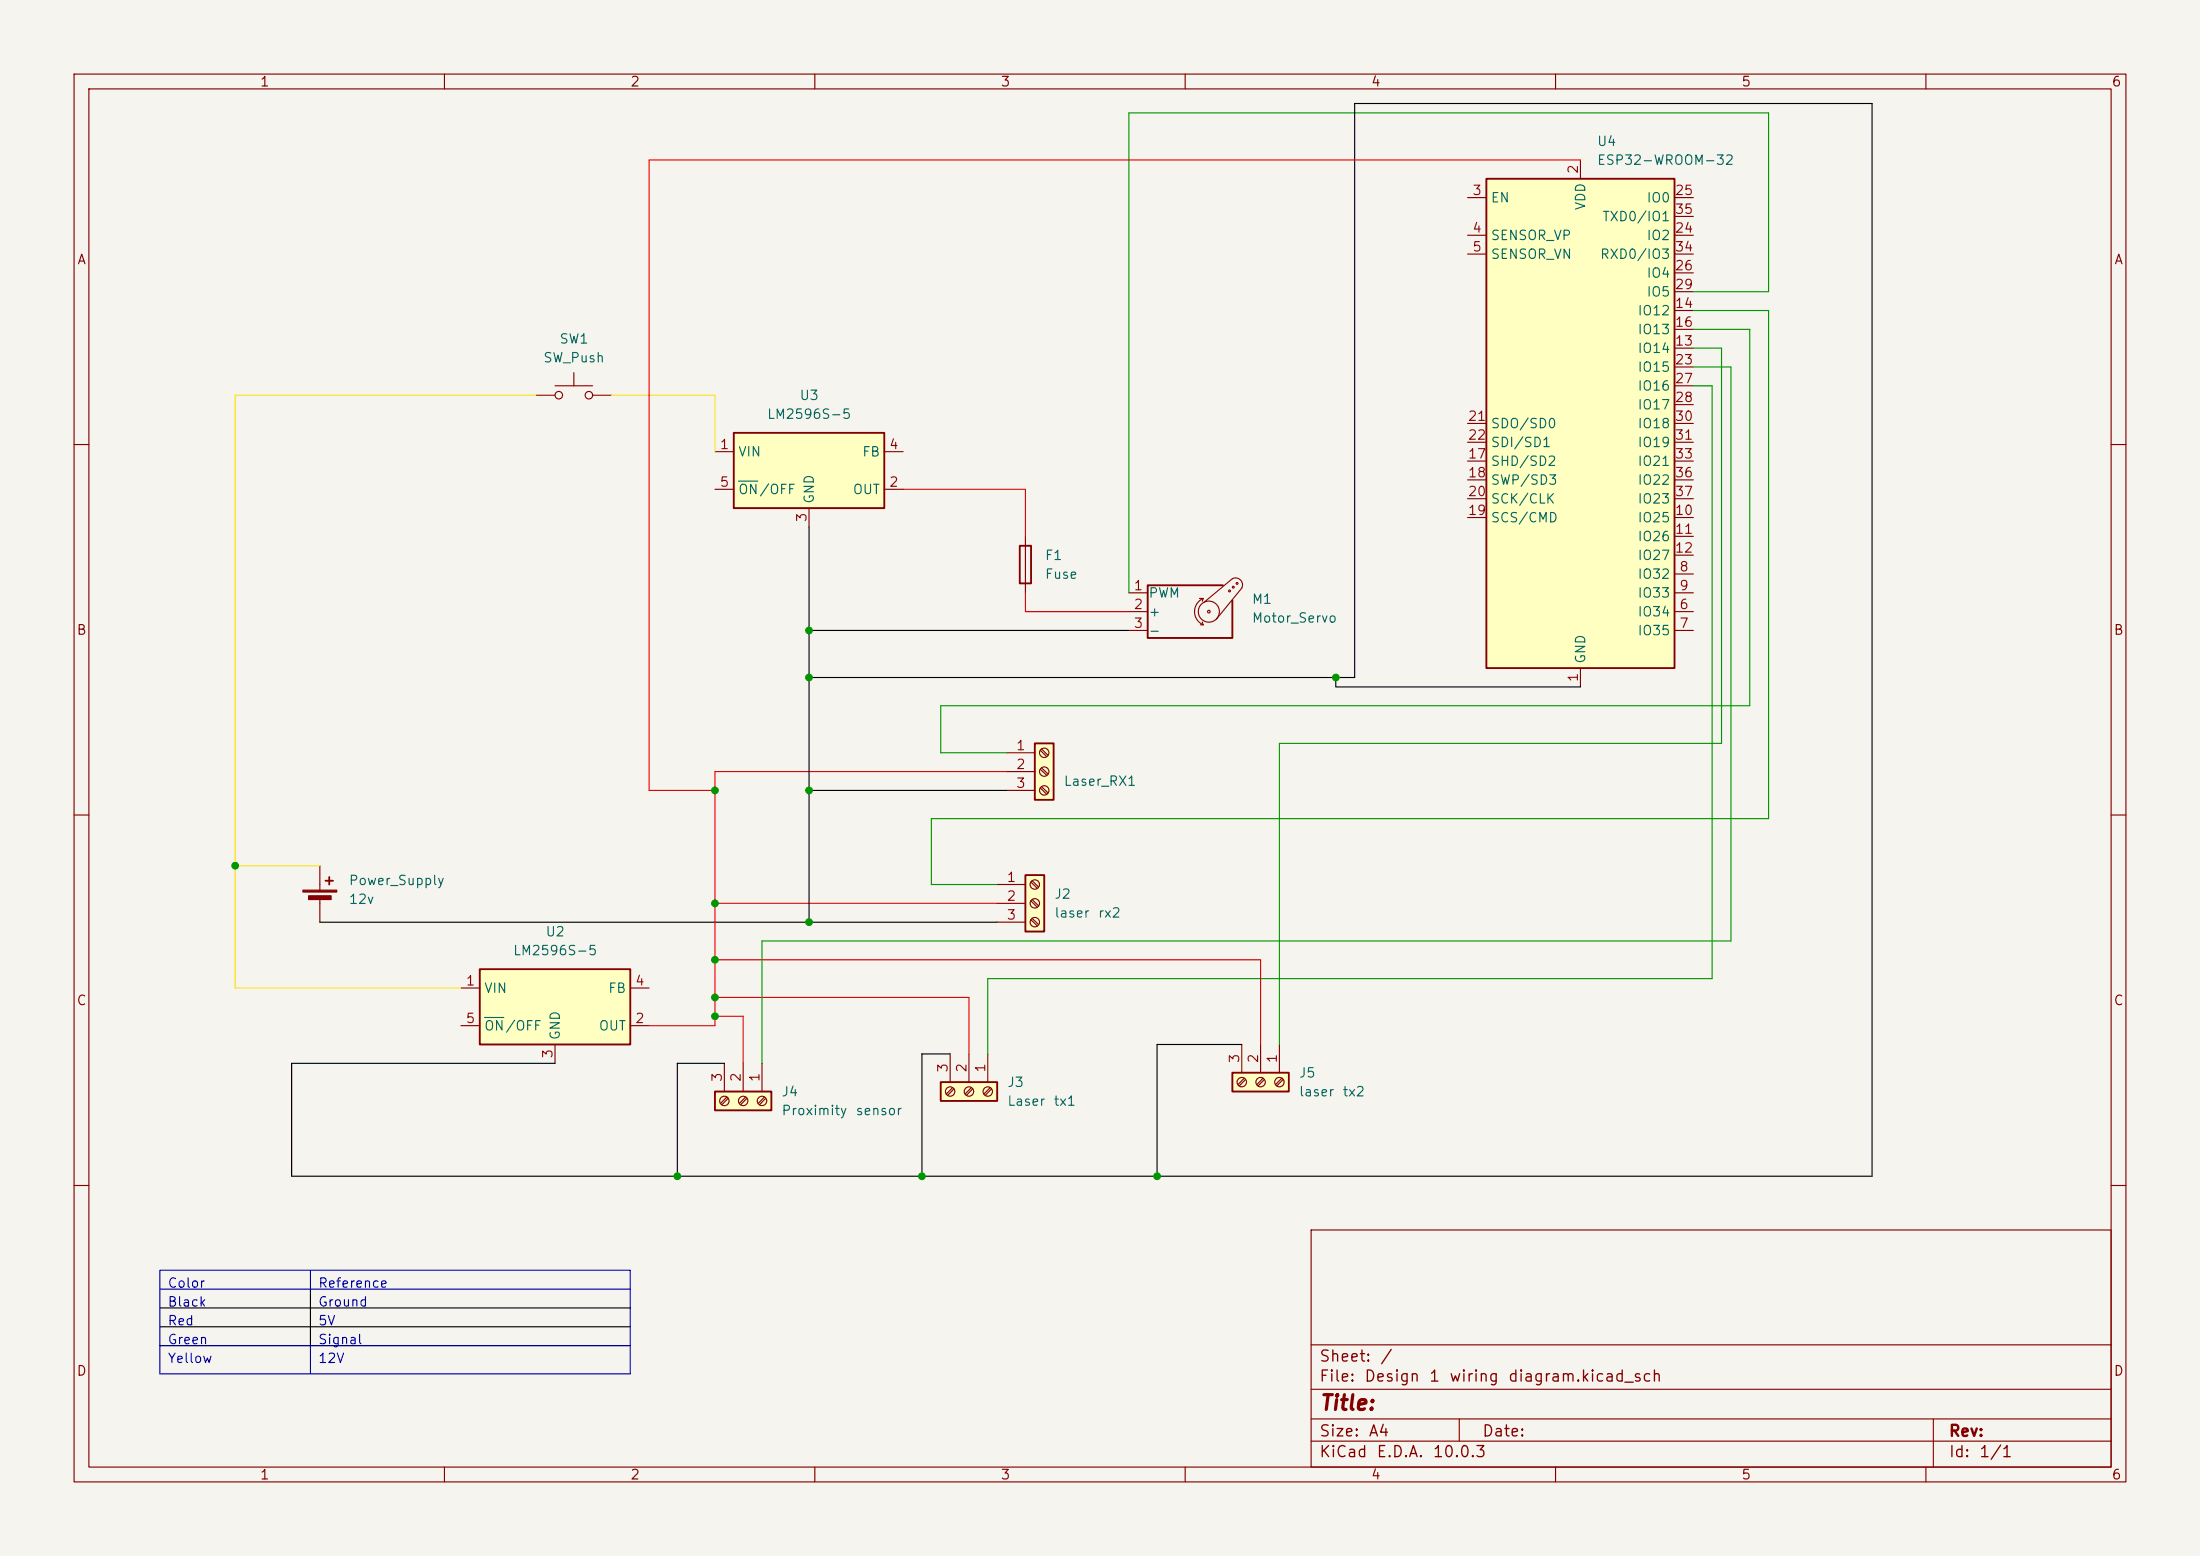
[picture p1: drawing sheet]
(kicad_sch
 (version 20260306)
 (generator "eeschema")
 (generator_version "10.0")
 (paper "A4")
 (lib_symbols
  (symbol "Connector:Screw_Terminal_01x03"
   (pin_names
    (offset 1.016) (hide yes)) (exclude_from_sim no) (in_bom yes) (on_board yes)
   (in_pos_files yes)
   (duplicate_pin_numbers_are_jumpers no)
   (property "Reference" "J" (at 0 5.08 0) (show_name no) (do_not_autoplace no) (effects (font (size 1.27 1.27))))
   (property "Value" "Screw_Terminal_01x03" (at 0 -5.08 0) (show_name no) (do_not_autoplace no) (effects (font (size 1.27 1.27))))
   (property "Footprint" "" (at 0 0 0) (show_name no) (do_not_autoplace no) (hide yes) (effects (font (size 1.27 1.27))))
   (property "Datasheet" "" (at 0 0 0) (show_name no) (do_not_autoplace no) (hide yes) (effects (font (size 1.27 1.27))))
   (property "Description" "Generic screw terminal, single row, 01x03, script generated (kicad-library-utils/schlib/autogen/connector/)" (at 0 0 0) (show_name no) (do_not_autoplace no) (hide yes) (effects (font (size 1.27 1.27))))
   (symbol "Screw_Terminal_01x03_1_1"
    (rectangle (start -1.27 3.81) (end 1.27 -3.81) (stroke (width 0.254) (type default)) (fill (type background)))
    (polyline (pts (xy -0.5334 2.8702) (xy 0.3302 2.032)) (stroke (width 0.1524) (type default)) (fill (type none)))
    (polyline (pts (xy -0.5334 0.3302) (xy 0.3302 -0.508)) (stroke (width 0.1524) (type default)) (fill (type none)))
    (polyline (pts (xy -0.5334 -2.2098) (xy 0.3302 -3.048)) (stroke (width 0.1524) (type default)) (fill (type none)))
    (polyline (pts (xy -0.3556 3.048) (xy 0.508 2.2098)) (stroke (width 0.1524) (type default)) (fill (type none)))
    (polyline (pts (xy -0.3556 0.508) (xy 0.508 -0.3302)) (stroke (width 0.1524) (type default)) (fill (type none)))
    (polyline (pts (xy -0.3556 -2.032) (xy 0.508 -2.8702)) (stroke (width 0.1524) (type default)) (fill (type none)))
    (circle (center 0 2.54) (radius 0.635) (stroke (width 0.1524) (type default)) (fill (type none)))
    (circle (center 0 0) (radius 0.635) (stroke (width 0.1524) (type default)) (fill (type none)))
    (circle (center 0 -2.54) (radius 0.635) (stroke (width 0.1524) (type default)) (fill (type none)))
    (pin passive line (at -5.08 2.54 0) (length 3.81) (name "Pin_1" (effects (font (size 1.27 1.27)))) (number "1" (effects (font (size 1.27 1.27)))))
    (pin passive line (at -5.08 0 0) (length 3.81) (name "Pin_2" (effects (font (size 1.27 1.27)))) (number "2" (effects (font (size 1.27 1.27)))))
    (pin passive line (at -5.08 -2.54 0) (length 3.81) (name "Pin_3" (effects (font (size 1.27 1.27)))) (number "3" (effects (font (size 1.27 1.27))))))
   (embedded_fonts no))
  (symbol "Device:Battery_Cell"
   (pin_numbers (hide yes))
   (pin_names
    (offset 0) (hide yes)) (exclude_from_sim no) (in_bom yes) (on_board yes)
   (in_pos_files yes)
   (duplicate_pin_numbers_are_jumpers no)
   (property "Reference" "BT" (at 2.54 2.54 0) (show_name no) (do_not_autoplace no) (effects (font (size 1.27 1.27)) (justify left)))
   (property "Value" "Battery_Cell" (at 2.54 0 0) (show_name no) (do_not_autoplace no) (effects (font (size 1.27 1.27)) (justify left)))
   (property "Footprint" "" (at 0 1.524 90) (show_name no) (do_not_autoplace no) (hide yes) (effects (font (size 1.27 1.27))))
   (property "Datasheet" "" (at 0 1.524 90) (show_name no) (do_not_autoplace no) (hide yes) (effects (font (size 1.27 1.27))))
   (property "Description" "Single-cell battery" (at 0 0 0) (show_name no) (do_not_autoplace no) (hide yes) (effects (font (size 1.27 1.27))))
   (property "Sim.Device" "V" (at 0 0 0) (show_name no) (do_not_autoplace no) (hide yes) (effects (font (size 1.27 1.27))))
   (property "Sim.Type" "DC" (at 0 0 0) (show_name no) (do_not_autoplace no) (hide yes) (effects (font (size 1.27 1.27))))
   (property "Sim.Pins" "1=+ 2=-" (at 0 0 0) (show_name no) (do_not_autoplace no) (hide yes) (effects (font (size 1.27 1.27))))
   (symbol "Battery_Cell_0_1"
    (rectangle (start -2.286 1.778) (end 2.286 1.524) (stroke (width 0) (type default)) (fill (type outline)))
    (rectangle (start -1.524 1.016) (end 1.524 0.508) (stroke (width 0) (type default)) (fill (type outline)))
    (polyline (pts (xy 0 1.778) (xy 0 2.54)) (stroke (width 0) (type default)) (fill (type none)))
    (polyline (pts (xy 0 0.762) (xy 0 0)) (stroke (width 0) (type default)) (fill (type none)))
    (polyline (pts (xy 0.762 3.048) (xy 1.778 3.048)) (stroke (width 0.254) (type default)) (fill (type none)))
    (polyline (pts (xy 1.27 3.556) (xy 1.27 2.54)) (stroke (width 0.254) (type default)) (fill (type none))))
   (symbol "Battery_Cell_1_1"
    (pin passive line (at 0 5.08 270) (length 2.54) (name "+" (effects (font (size 1.27 1.27)))) (number "1" (effects (font (size 1.27 1.27)))))
    (pin passive line (at 0 -2.54 90) (length 2.54) (name "-" (effects (font (size 1.27 1.27)))) (number "2" (effects (font (size 1.27 1.27))))))
   (embedded_fonts no))
  (symbol "Device:Fuse"
   (pin_numbers (hide yes))
   (pin_names
    (offset 0)) (exclude_from_sim no) (in_bom yes) (on_board yes)
   (in_pos_files yes)
   (duplicate_pin_numbers_are_jumpers no)
   (property "Reference" "F" (at 2.032 0 90) (show_name no) (do_not_autoplace no) (effects (font (size 1.27 1.27))))
   (property "Value" "Fuse" (at -1.905 0 90) (show_name no) (do_not_autoplace no) (effects (font (size 1.27 1.27))))
   (property "Footprint" "" (at -1.778 0 90) (show_name no) (do_not_autoplace no) (hide yes) (effects (font (size 1.27 1.27))))
   (property "Datasheet" "" (at 0 0 0) (show_name no) (do_not_autoplace no) (hide yes) (effects (font (size 1.27 1.27))))
   (property "Description" "Fuse" (at 0 0 0) (show_name no) (do_not_autoplace no) (hide yes) (effects (font (size 1.27 1.27))))
   (symbol "Fuse_0_1"
    (rectangle (start -0.762 -2.54) (end 0.762 2.54) (stroke (width 0.254) (type default)) (fill (type none)))
    (polyline (pts (xy 0 2.54) (xy 0 -2.54)) (stroke (width 0) (type default)) (fill (type none))))
   (symbol "Fuse_1_1"
    (pin passive line (at 0 3.81 270) (length 1.27) (name "" (effects (font (size 1.27 1.27)))) (number "1" (effects (font (size 1.27 1.27)))))
    (pin passive line (at 0 -3.81 90) (length 1.27) (name "" (effects (font (size 1.27 1.27)))) (number "2" (effects (font (size 1.27 1.27))))))
   (embedded_fonts no))
  (symbol "Motor:Motor_Servo"
   (pin_names
    (offset 0.0254)) (exclude_from_sim no) (in_bom yes) (on_board yes)
   (in_pos_files yes)
   (duplicate_pin_numbers_are_jumpers no)
   (property "Reference" "M" (at -5.08 4.445 0) (show_name no) (do_not_autoplace no) (effects (font (size 1.27 1.27)) (justify left)))
   (property "Value" "Motor_Servo" (at -5.08 -4.064 0) (show_name no) (do_not_autoplace no) (effects (font (size 1.27 1.27)) (justify left top)))
   (property "Footprint" "" (at 0 -4.826 0) (show_name no) (do_not_autoplace no) (hide yes) (effects (font (size 1.27 1.27))))
   (property "Datasheet" "http://forums.parallax.com/uploads/attachments/46831/74481.png" (at 0 -4.826 0) (show_name no) (do_not_autoplace no) (hide yes) (effects (font (size 1.27 1.27))))
   (property "Description" "Servo Motor (Futaba, HiTec, JR connector)" (at 0 0 0) (show_name no) (do_not_autoplace no) (hide yes) (effects (font (size 1.27 1.27))))
   (symbol "Motor_Servo_0_1"
    (polyline (pts (xy 2.413 1.778) (xy 1.905 1.778)) (stroke (width 0) (type default)) (fill (type none)))
    (polyline (pts (xy 2.413 1.778) (xy 2.286 1.397)) (stroke (width 0) (type default)) (fill (type none)))
    (polyline (pts (xy 2.413 -1.778) (xy 2.032 -1.778)) (stroke (width 0) (type default)) (fill (type none)))
    (polyline (pts (xy 2.413 -1.778) (xy 2.286 -1.397)) (stroke (width 0) (type default)) (fill (type none)))
    (arc (start 2.413 -1.778) (mid 1.2406 0) (end 2.413 1.778) (stroke (width 0) (type default)) (fill (type none)))
    (circle (center 3.175 0) (radius 0.1778) (stroke (width 0) (type default)) (fill (type none)))
    (circle (center 3.175 0) (radius 1.4224) (stroke (width 0) (type default)) (fill (type none)))
    (polyline (pts (xy 5.08 3.556) (xy -5.08 3.556) (xy -5.08 -3.556) (xy 6.35 -3.556) (xy 6.35 1.524)) (stroke (width 0.254) (type default)) (fill (type none)))
    (circle (center 5.969 2.794) (radius 0.127) (stroke (width 0) (type default)) (fill (type none)))
    (polyline (pts (xy 6.35 4.445) (xy 2.54 1.27)) (stroke (width 0) (type default)) (fill (type none)))
    (circle (center 6.477 3.302) (radius 0.127) (stroke (width 0) (type default)) (fill (type none)))
    (arc (start 6.35 4.445) (mid 7.4487 4.2737) (end 7.62 3.175) (stroke (width 0) (type default)) (fill (type none)))
    (circle (center 6.985 3.81) (radius 0.127) (stroke (width 0) (type default)) (fill (type none)))
    (polyline (pts (xy 7.62 3.175) (xy 4.191 -1.016)) (stroke (width 0) (type default)) (fill (type none))))
   (symbol "Motor_Servo_1_1"
    (pin passive line (at -7.62 2.54 0) (length 2.54) (name "PWM" (effects (font (size 1.27 1.27)))) (number "1" (effects (font (size 1.27 1.27)))))
    (pin passive line (at -7.62 0 0) (length 2.54) (name "+" (effects (font (size 1.27 1.27)))) (number "2" (effects (font (size 1.27 1.27)))))
    (pin passive line (at -7.62 -2.54 0) (length 2.54) (name "-" (effects (font (size 1.27 1.27)))) (number "3" (effects (font (size 1.27 1.27))))))
   (embedded_fonts no))
  (symbol "RF_Module:ESP32-WROOM-32" (exclude_from_sim no) (in_bom yes) (on_board yes)
   (in_pos_files yes)
   (duplicate_pin_numbers_are_jumpers no)
   (property "Reference" "U" (at -12.7 34.29 0) (show_name no) (do_not_autoplace no) (effects (font (size 1.27 1.27)) (justify left)))
   (property "Value" "ESP32-WROOM-32" (at 1.27 34.29 0) (show_name no) (do_not_autoplace no) (effects (font (size 1.27 1.27)) (justify left)))
   (property "Footprint" "RF_Module:ESP32-WROOM-32" (at 0 -38.1 0) (show_name no) (do_not_autoplace no) (hide yes) (effects (font (size 1.27 1.27))))
   (property "Datasheet" "https://www.espressif.com/sites/default/files/documentation/esp32-wroom-32_datasheet_en.pdf" (at -7.62 1.27 0) (show_name no) (do_not_autoplace no) (hide yes) (effects (font (size 1.27 1.27))))
   (property "Description" "RF Module, ESP32-D0WDQ6 SoC, Wi-Fi 802.11b/g/n, Bluetooth, BLE, 32-bit, 2.7-3.6V, onboard antenna, SMD" (at 0 0 0) (show_name no) (do_not_autoplace no) (hide yes) (effects (font (size 1.27 1.27))))
   (symbol "ESP32-WROOM-32_0_1"
    (rectangle (start -12.7 33.02) (end 12.7 -33.02) (stroke (width 0.254) (type default)) (fill (type background))))
   (symbol "ESP32-WROOM-32_1_1"
    (pin power_in line (at 0 -35.56 90) (length 2.54) (name "GND" (effects (font (size 1.27 1.27)))) (number "1" (effects (font (size 1.27 1.27)))))
    (pin power_in line (at 0 35.56 270) (length 2.54) (name "VDD" (effects (font (size 1.27 1.27)))) (number "2" (effects (font (size 1.27 1.27)))))
    (pin input line (at -15.24 30.48 0) (length 2.54) (name "EN" (effects (font (size 1.27 1.27)))) (number "3" (effects (font (size 1.27 1.27)))))
    (pin input line (at -15.24 25.4 0) (length 2.54) (name "SENSOR_VP" (effects (font (size 1.27 1.27)))) (number "4" (effects (font (size 1.27 1.27)))))
    (pin input line (at -15.24 22.86 0) (length 2.54) (name "SENSOR_VN" (effects (font (size 1.27 1.27)))) (number "5" (effects (font (size 1.27 1.27)))))
    (pin input line (at 15.24 -25.4 180) (length 2.54) (name "IO34" (effects (font (size 1.27 1.27)))) (number "6" (effects (font (size 1.27 1.27)))))
    (pin input line (at 15.24 -27.94 180) (length 2.54) (name "IO35" (effects (font (size 1.27 1.27)))) (number "7" (effects (font (size 1.27 1.27)))))
    (pin bidirectional line (at 15.24 -20.32 180) (length 2.54) (name "IO32" (effects (font (size 1.27 1.27)))) (number "8" (effects (font (size 1.27 1.27)))))
    (pin bidirectional line (at 15.24 -22.86 180) (length 2.54) (name "IO33" (effects (font (size 1.27 1.27)))) (number "9" (effects (font (size 1.27 1.27)))))
    (pin bidirectional line (at 15.24 -12.7 180) (length 2.54) (name "IO25" (effects (font (size 1.27 1.27)))) (number "10" (effects (font (size 1.27 1.27)))))
    (pin bidirectional line (at 15.24 -15.24 180) (length 2.54) (name "IO26" (effects (font (size 1.27 1.27)))) (number "11" (effects (font (size 1.27 1.27)))))
    (pin bidirectional line (at 15.24 -17.78 180) (length 2.54) (name "IO27" (effects (font (size 1.27 1.27)))) (number "12" (effects (font (size 1.27 1.27)))))
    (pin bidirectional line (at 15.24 10.16 180) (length 2.54) (name "IO14" (effects (font (size 1.27 1.27)))) (number "13" (effects (font (size 1.27 1.27)))))
    (pin bidirectional line (at 15.24 15.24 180) (length 2.54) (name "IO12" (effects (font (size 1.27 1.27)))) (number "14" (effects (font (size 1.27 1.27)))))
    (pin passive line (at 0 -35.56 90) (length 2.54) (hide yes) (name "GND" (effects (font (size 1.27 1.27)))) (number "15" (effects (font (size 1.27 1.27)))))
    (pin bidirectional line (at 15.24 12.7 180) (length 2.54) (name "IO13" (effects (font (size 1.27 1.27)))) (number "16" (effects (font (size 1.27 1.27)))))
    (pin bidirectional line (at -15.24 -5.08 0) (length 2.54) (name "SHD/SD2" (effects (font (size 1.27 1.27)))) (number "17" (effects (font (size 1.27 1.27)))))
    (pin bidirectional line (at -15.24 -7.62 0) (length 2.54) (name "SWP/SD3" (effects (font (size 1.27 1.27)))) (number "18" (effects (font (size 1.27 1.27)))))
    (pin bidirectional line (at -15.24 -12.7 0) (length 2.54) (name "SCS/CMD" (effects (font (size 1.27 1.27)))) (number "19" (effects (font (size 1.27 1.27)))))
    (pin bidirectional line (at -15.24 -10.16 0) (length 2.54) (name "SCK/CLK" (effects (font (size 1.27 1.27)))) (number "20" (effects (font (size 1.27 1.27)))))
    (pin bidirectional line (at -15.24 0 0) (length 2.54) (name "SDO/SD0" (effects (font (size 1.27 1.27)))) (number "21" (effects (font (size 1.27 1.27)))))
    (pin bidirectional line (at -15.24 -2.54 0) (length 2.54) (name "SDI/SD1" (effects (font (size 1.27 1.27)))) (number "22" (effects (font (size 1.27 1.27)))))
    (pin bidirectional line (at 15.24 7.62 180) (length 2.54) (name "IO15" (effects (font (size 1.27 1.27)))) (number "23" (effects (font (size 1.27 1.27)))))
    (pin bidirectional line (at 15.24 25.4 180) (length 2.54) (name "IO2" (effects (font (size 1.27 1.27)))) (number "24" (effects (font (size 1.27 1.27)))))
    (pin bidirectional line (at 15.24 30.48 180) (length 2.54) (name "IO0" (effects (font (size 1.27 1.27)))) (number "25" (effects (font (size 1.27 1.27)))))
    (pin bidirectional line (at 15.24 20.32 180) (length 2.54) (name "IO4" (effects (font (size 1.27 1.27)))) (number "26" (effects (font (size 1.27 1.27)))))
    (pin bidirectional line (at 15.24 5.08 180) (length 2.54) (name "IO16" (effects (font (size 1.27 1.27)))) (number "27" (effects (font (size 1.27 1.27)))))
    (pin bidirectional line (at 15.24 2.54 180) (length 2.54) (name "IO17" (effects (font (size 1.27 1.27)))) (number "28" (effects (font (size 1.27 1.27)))))
    (pin bidirectional line (at 15.24 17.78 180) (length 2.54) (name "IO5" (effects (font (size 1.27 1.27)))) (number "29" (effects (font (size 1.27 1.27)))))
    (pin bidirectional line (at 15.24 0 180) (length 2.54) (name "IO18" (effects (font (size 1.27 1.27)))) (number "30" (effects (font (size 1.27 1.27)))))
    (pin bidirectional line (at 15.24 -2.54 180) (length 2.54) (name "IO19" (effects (font (size 1.27 1.27)))) (number "31" (effects (font (size 1.27 1.27)))))
    (pin no_connect line (at -12.7 -27.94 0) (length 2.54) (hide yes) (name "NC" (effects (font (size 1.27 1.27)))) (number "32" (effects (font (size 1.27 1.27)))))
    (pin bidirectional line (at 15.24 -5.08 180) (length 2.54) (name "IO21" (effects (font (size 1.27 1.27)))) (number "33" (effects (font (size 1.27 1.27)))))
    (pin bidirectional line (at 15.24 22.86 180) (length 2.54) (name "RXD0/IO3" (effects (font (size 1.27 1.27)))) (number "34" (effects (font (size 1.27 1.27)))))
    (pin bidirectional line (at 15.24 27.94 180) (length 2.54) (name "TXD0/IO1" (effects (font (size 1.27 1.27)))) (number "35" (effects (font (size 1.27 1.27)))))
    (pin bidirectional line (at 15.24 -7.62 180) (length 2.54) (name "IO22" (effects (font (size 1.27 1.27)))) (number "36" (effects (font (size 1.27 1.27)))))
    (pin bidirectional line (at 15.24 -10.16 180) (length 2.54) (name "IO23" (effects (font (size 1.27 1.27)))) (number "37" (effects (font (size 1.27 1.27)))))
    (pin passive line (at 0 -35.56 90) (length 2.54) (hide yes) (name "GND" (effects (font (size 1.27 1.27)))) (number "38" (effects (font (size 1.27 1.27)))))
    (pin passive line (at 0 -35.56 90) (length 2.54) (hide yes) (name "GND" (effects (font (size 1.27 1.27)))) (number "39" (effects (font (size 1.27 1.27))))))
   (embedded_fonts no))
  (symbol "Regulator_Switching:LM2596S-5" (exclude_from_sim no) (in_bom yes) (on_board yes)
   (in_pos_files yes)
   (duplicate_pin_numbers_are_jumpers no)
   (property "Reference" "U" (at -10.16 6.35 0) (show_name no) (do_not_autoplace no) (effects (font (size 1.27 1.27)) (justify left)))
   (property "Value" "LM2596S-5" (at 0 6.35 0) (show_name no) (do_not_autoplace no) (effects (font (size 1.27 1.27)) (justify left)))
   (property "Footprint" "Package_TO_SOT_SMD:TO-263-5_TabPin3" (at 1.27 -6.35 0) (show_name no) (do_not_autoplace no) (hide yes) (effects (font (size 1.27 1.27)
    (italic yes)) (justify left)))
   (property "Datasheet" "http://www.ti.com/lit/ds/symlink/lm2596.pdf" (at 0 0 0) (show_name no) (do_not_autoplace no) (hide yes) (effects (font (size 1.27 1.27))))
   (property "Description" "5V 3A Step-Down Voltage Regulator, TO-263" (at 0 0 0) (show_name no) (do_not_autoplace no) (hide yes) (effects (font (size 1.27 1.27))))
   (symbol "LM2596S-5_0_1"
    (rectangle (start -10.16 5.08) (end 10.16 -5.08) (stroke (width 0.254) (type default)) (fill (type background))))
   (symbol "LM2596S-5_1_1"
    (pin power_in line (at -12.7 2.54 0) (length 2.54) (name "VIN" (effects (font (size 1.27 1.27)))) (number "1" (effects (font (size 1.27 1.27)))))
    (pin output line (at 12.7 -2.54 180) (length 2.54) (name "OUT" (effects (font (size 1.27 1.27)))) (number "2" (effects (font (size 1.27 1.27)))))
    (pin power_in line (at 0 -7.62 90) (length 2.54) (name "GND" (effects (font (size 1.27 1.27)))) (number "3" (effects (font (size 1.27 1.27)))))
    (pin input line (at 12.7 2.54 180) (length 2.54) (name "FB" (effects (font (size 1.27 1.27)))) (number "4" (effects (font (size 1.27 1.27)))))
    (pin input line (at -12.7 -2.54 0) (length 2.54) (name "~{ON}/OFF" (effects (font (size 1.27 1.27)))) (number "5" (effects (font (size 1.27 1.27))))))
   (embedded_fonts no))
  (symbol "Switch:SW_Push"
   (pin_numbers (hide yes))
   (pin_names
    (offset 1.016) (hide yes)) (exclude_from_sim no) (in_bom yes) (on_board yes)
   (in_pos_files yes)
   (duplicate_pin_numbers_are_jumpers no)
   (property "Reference" "SW" (at 1.27 2.54 0) (show_name no) (do_not_autoplace no) (effects (font (size 1.27 1.27)) (justify left)))
   (property "Value" "SW_Push" (at 0 -1.524 0) (show_name no) (do_not_autoplace no) (effects (font (size 1.27 1.27))))
   (property "Footprint" "" (at 0 5.08 0) (show_name no) (do_not_autoplace no) (hide yes) (effects (font (size 1.27 1.27))))
   (property "Datasheet" "" (at 0 5.08 0) (show_name no) (do_not_autoplace no) (hide yes) (effects (font (size 1.27 1.27))))
   (property "Description" "Push button switch, generic, two pins" (at 0 0 0) (show_name no) (do_not_autoplace no) (hide yes) (effects (font (size 1.27 1.27))))
   (symbol "SW_Push_0_1"
    (circle (center -2.032 0) (radius 0.508) (stroke (width 0) (type default)) (fill (type none)))
    (polyline (pts (xy 0 1.27) (xy 0 3.048)) (stroke (width 0) (type default)) (fill (type none)))
    (circle (center 2.032 0) (radius 0.508) (stroke (width 0) (type default)) (fill (type none)))
    (polyline (pts (xy 2.54 1.27) (xy -2.54 1.27)) (stroke (width 0) (type default)) (fill (type none)))
    (pin passive line (at -5.08 0 0) (length 2.54) (name "1" (effects (font (size 1.27 1.27)))) (number "1" (effects (font (size 1.27 1.27)))))
    (pin passive line (at 5.08 0 180) (length 2.54) (name "2" (effects (font (size 1.27 1.27)))) (number "2" (effects (font (size 1.27 1.27))))))
   (embedded_fonts no)))
 (junction
  (at 96.52 121.92)
  (diameter 0)
  (color 0 0 0 0))
 (junction
  (at 96.52 134.62)
  (diameter 0)
  (color 0 0 0 0))
 (junction
  (at 96.52 106.68)
  (diameter 0)
  (color 0 0 0 0))
 (junction
  (at 91.44 158.75)
  (diameter 0)
  (color 0 0 0 0))
 (junction
  (at 109.22 124.46)
  (diameter 0)
  (color 0 0 0 0))
 (junction
  (at 109.22 91.44)
  (diameter 0)
  (color 0 0 0 0))
 (junction
  (at 109.22 106.68)
  (diameter 0)
  (color 0 0 0 0))
 (junction
  (at 96.52 137.16)
  (diameter 0)
  (color 0 0 0 0))
 (junction
  (at 31.75 116.84)
  (diameter 0)
  (color 0 0 0 0))
 (junction
  (at 156.21 158.75)
  (diameter 0)
  (color 0 0 0 0))
 (junction
  (at 124.46 158.75)
  (diameter 0)
  (color 0 0 0 0))
 (junction
  (at 96.52 129.54)
  (diameter 0)
  (color 0 0 0 0))
 (junction
  (at 180.34 91.44)
  (diameter 0)
  (color 0 0 0 0))
 (junction
  (at 109.22 85.09)
  (diameter 0)
  (color 0 0 0 0))
 (wire
  (pts (xy 138.43 66.04) (xy 138.43 72.39))
  (stroke (width 0) (type default) (color 255 0 0 1)))
 (wire
  (pts (xy 127 101.6) (xy 127 95.25))
  (stroke (width 0) (type default)))
 (wire
  (pts (xy 156.21 140.97) (xy 156.21 158.75))
  (stroke (width 0) (type default) (color 0 0 0 1)))
 (wire
  (pts (xy 96.52 134.62) (xy 96.52 137.16))
  (stroke (width 0) (type default) (color 255 0 0 1)))
 (wire
  (pts (xy 97.79 143.51) (xy 91.44 143.51))
  (stroke (width 0) (type default) (color 0 0 0 1)))
 (wire
  (pts (xy 170.18 129.54) (xy 96.52 129.54))
  (stroke (width 0) (type default) (color 255 0 0 1)))
 (wire
  (pts (xy 134.62 119.38) (xy 125.73 119.38))
  (stroke (width 0) (type default)))
 (wire
  (pts (xy 172.72 100.33) (xy 232.41 100.33))
  (stroke (width 0) (type default)))
 (wire
  (pts (xy 91.44 143.51) (xy 91.44 158.75))
  (stroke (width 0) (type default) (color 0 0 0 1)))
 (wire
  (pts (xy 133.35 132.08) (xy 231.14 132.08))
  (stroke (width 0) (type default)))
 (wire
  (pts (xy 156.21 158.75) (xy 252.73 158.75))
  (stroke (width 0) (type default) (color 0 0 0 1)))
 (wire
  (pts (xy 100.33 143.51) (xy 100.33 137.16))
  (stroke (width 0) (type default) (color 255 0 0 1)))
 (wire
  (pts (xy 109.22 106.68) (xy 109.22 124.46))
  (stroke (width 0) (type default) (color 0 0 0 1)))
 (wire
  (pts (xy 130.81 142.24) (xy 130.81 134.62))
  (stroke (width 0) (type default) (color 255 0 0 1)))
 (wire
  (pts (xy 96.52 129.54) (xy 96.52 134.62))
  (stroke (width 0) (type default) (color 255 0 0 1)))
 (wire
  (pts (xy 135.89 104.14) (xy 96.52 104.14))
  (stroke (width 0) (type default) (color 255 0 0 1)))
 (wire
  (pts (xy 109.22 124.46) (xy 134.62 124.46))
  (stroke (width 0) (type default) (color 0 0 0 1)))
 (wire
  (pts (xy 130.81 134.62) (xy 96.52 134.62))
  (stroke (width 0) (type default) (color 255 0 0 1)))
 (wire
  (pts (xy 43.18 116.84) (xy 31.75 116.84))
  (stroke (width 0) (type default) (color 255 226 15 1)))
 (wire
  (pts (xy 39.37 158.75) (xy 91.44 158.75))
  (stroke (width 0) (type default) (color 0 0 0 1)))
 (wire
  (pts (xy 39.37 143.51) (xy 39.37 158.75))
  (stroke (width 0) (type default) (color 0 0 0 1)))
 (wire
  (pts (xy 238.76 15.24) (xy 238.76 39.37))
  (stroke (width 0) (type default)))
 (wire
  (pts (xy 31.75 53.34) (xy 31.75 116.84))
  (stroke (width 0) (type default) (color 255 226 15 1)))
 (wire
  (pts (xy 138.43 80.01) (xy 138.43 82.55))
  (stroke (width 0) (type default) (color 255 0 0 1)))
 (wire
  (pts (xy 238.76 41.91) (xy 228.6 41.91))
  (stroke (width 0) (type default)))
 (wire
  (pts (xy 109.22 91.44) (xy 109.22 106.68))
  (stroke (width 0) (type default) (color 0 0 0 1)))
 (wire
  (pts (xy 231.14 52.07) (xy 228.6 52.07))
  (stroke (width 0) (type default)))
 (wire
  (pts (xy 124.46 158.75) (xy 156.21 158.75))
  (stroke (width 0) (type default) (color 0 0 0 1)))
 (wire
  (pts (xy 182.88 13.97) (xy 182.88 91.44))
  (stroke (width 0) (type default) (color 0 0 0 1)))
 (wire
  (pts (xy 96.52 104.14) (xy 96.52 106.68))
  (stroke (width 0) (type default) (color 255 0 0 1)))
 (wire
  (pts (xy 213.36 21.59) (xy 87.63 21.59))
  (stroke (width 0) (type default) (color 255 0 0 1)))
 (wire
  (pts (xy 252.73 158.75) (xy 252.73 13.97))
  (stroke (width 0) (type default) (color 0 0 0 1)))
 (wire
  (pts (xy 87.63 106.68) (xy 96.52 106.68))
  (stroke (width 0) (type default) (color 255 0 0 1)))
 (wire
  (pts (xy 43.18 124.46) (xy 109.22 124.46))
  (stroke (width 0) (type default) (color 0 0 0 1)))
 (wire
  (pts (xy 170.18 140.97) (xy 170.18 129.54))
  (stroke (width 0) (type default) (color 255 0 0 1)))
 (wire
  (pts (xy 236.22 95.25) (xy 236.22 44.45))
  (stroke (width 0) (type default)))
 (wire
  (pts (xy 135.89 101.6) (xy 127 101.6))
  (stroke (width 0) (type default)))
 (wire
  (pts (xy 182.88 91.44) (xy 180.34 91.44))
  (stroke (width 0) (type default) (color 0 0 0 1)))
 (wire
  (pts (xy 167.64 140.97) (xy 156.21 140.97))
  (stroke (width 0) (type default) (color 0 0 0 1)))
 (wire
  (pts (xy 180.34 91.44) (xy 180.34 92.71))
  (stroke (width 0) (type default) (color 0 0 0 1)))
 (wire
  (pts (xy 180.34 91.44) (xy 109.22 91.44))
  (stroke (width 0) (type default) (color 0 0 0 1)))
 (wire
  (pts (xy 91.44 158.75) (xy 124.46 158.75))
  (stroke (width 0) (type default) (color 0 0 0 1)))
 (wire
  (pts (xy 96.52 53.34) (xy 96.52 60.96))
  (stroke (width 0) (type default) (color 255 226 15 1)))
 (wire
  (pts (xy 138.43 82.55) (xy 152.4 82.55))
  (stroke (width 0) (type default) (color 255 0 0 1)))
 (wire
  (pts (xy 82.55 53.34) (xy 96.52 53.34))
  (stroke (width 0) (type default) (color 255 226 15 1)))
 (wire
  (pts (xy 109.22 71.12) (xy 109.22 85.09))
  (stroke (width 0) (type default) (color 0 0 0 1)))
 (wire
  (pts (xy 39.37 143.51) (xy 74.93 143.51))
  (stroke (width 0) (type default) (color 0 0 0 1)))
 (wire
  (pts (xy 31.75 133.35) (xy 31.75 116.84))
  (stroke (width 0) (type default) (color 255 226 15 1)))
 (wire
  (pts (xy 232.41 46.99) (xy 228.6 46.99))
  (stroke (width 0) (type default)))
 (wire
  (pts (xy 121.92 66.04) (xy 138.43 66.04))
  (stroke (width 0) (type default) (color 255 0 0 1)))
 (wire
  (pts (xy 128.27 142.24) (xy 124.46 142.24))
  (stroke (width 0) (type default) (color 0 0 0 1)))
 (wire
  (pts (xy 231.14 132.08) (xy 231.14 52.07))
  (stroke (width 0) (type default)))
 (wire
  (pts (xy 102.87 127) (xy 233.68 127))
  (stroke (width 0) (type default)))
 (wire
  (pts (xy 133.35 142.24) (xy 133.35 132.08))
  (stroke (width 0) (type default)))
 (wire
  (pts (xy 87.63 21.59) (xy 87.63 106.68))
  (stroke (width 0) (type default) (color 255 0 0 1)))
 (wire
  (pts (xy 100.33 137.16) (xy 96.52 137.16))
  (stroke (width 0) (type default) (color 255 0 0 1)))
 (wire
  (pts (xy 213.36 92.71) (xy 180.34 92.71))
  (stroke (width 0) (type default) (color 0 0 0 1)))
 (wire
  (pts (xy 238.76 39.37) (xy 228.6 39.37))
  (stroke (width 0) (type default)))
 (wire
  (pts (xy 236.22 44.45) (xy 228.6 44.45))
  (stroke (width 0) (type default)))
 (wire
  (pts (xy 232.41 100.33) (xy 232.41 46.99))
  (stroke (width 0) (type default)))
 (wire
  (pts (xy 109.22 85.09) (xy 109.22 91.44))
  (stroke (width 0) (type default) (color 0 0 0 1)))
 (wire
  (pts (xy 125.73 110.49) (xy 238.76 110.49))
  (stroke (width 0) (type default)))
 (wire
  (pts (xy 96.52 106.68) (xy 96.52 121.92))
  (stroke (width 0) (type default) (color 255 0 0 1)))
 (wire
  (pts (xy 31.75 133.35) (xy 62.23 133.35))
  (stroke (width 0) (type default) (color 255 226 15 1)))
 (wire
  (pts (xy 96.52 121.92) (xy 96.52 129.54))
  (stroke (width 0) (type default) (color 255 0 0 1)))
 (wire
  (pts (xy 233.68 127) (xy 233.68 49.53))
  (stroke (width 0) (type default)))
 (wire
  (pts (xy 96.52 137.16) (xy 96.52 138.43))
  (stroke (width 0) (type default) (color 255 0 0 1)))
 (wire
  (pts (xy 124.46 142.24) (xy 124.46 158.75))
  (stroke (width 0) (type default) (color 0 0 0 1)))
 (wire
  (pts (xy 72.39 53.34) (xy 31.75 53.34))
  (stroke (width 0) (type default) (color 255 226 15 1)))
 (wire
  (pts (xy 125.73 119.38) (xy 125.73 110.49))
  (stroke (width 0) (type default)))
 (wire
  (pts (xy 152.4 85.09) (xy 109.22 85.09))
  (stroke (width 0) (type default) (color 0 0 0 1)))
 (wire
  (pts (xy 127 95.25) (xy 236.22 95.25))
  (stroke (width 0) (type default)))
 (wire
  (pts (xy 233.68 49.53) (xy 228.6 49.53))
  (stroke (width 0) (type default)))
 (wire
  (pts (xy 134.62 121.92) (xy 96.52 121.92))
  (stroke (width 0) (type default) (color 255 0 0 1)))
 (wire
  (pts (xy 172.72 140.97) (xy 172.72 100.33))
  (stroke (width 0) (type default)))
 (wire
  (pts (xy 252.73 13.97) (xy 182.88 13.97))
  (stroke (width 0) (type default) (color 0 0 0 1)))
 (wire
  (pts (xy 152.4 80.01) (xy 152.4 15.24))
  (stroke (width 0) (type default)))
 (wire
  (pts (xy 102.87 143.51) (xy 102.87 127))
  (stroke (width 0) (type default)))
 (wire
  (pts (xy 135.89 106.68) (xy 109.22 106.68))
  (stroke (width 0) (type default) (color 0 0 0 1)))
 (wire
  (pts (xy 96.52 138.43) (xy 87.63 138.43))
  (stroke (width 0) (type default) (color 255 0 0 1)))
 (wire
  (pts (xy 152.4 15.24) (xy 238.76 15.24))
  (stroke (width 0) (type default)))
 (wire
  (pts (xy 238.76 110.49) (xy 238.76 41.91))
  (stroke (width 0) (type default)))
 (table
  (column_count 2)
  (border
   (external yes)
   (header yes) (stroke (width 0) (type solid)))
  (separators
   (rows yes)
   (cols yes) (stroke (width 0) (type solid) (color 0 0 0 1)))
  (column_widths 20.32 43.18)
  (row_heights 2.54 2.54 2.54 2.54)
  (cells
   (table_cell "Color" (exclude_from_sim no) (at 21.59 171.45 0) (size 20.32 2.54)
    (margins 0.9525 0.9525 0.9525 0.9525)
    (span 1 1) (fill (type none)) (effects (font (size 1.27 1.27)) (justify left top)))
   (table_cell "Reference" (exclude_from_sim no) (at 41.91 171.45 0) (size 43.18 2.54)
    (margins 0.9525 0.9525 0.9525 0.9525)
    (span 1 1) (fill (type none)) (effects (font (size 1.27 1.27)) (justify left top)))
   (table_cell "Black" (exclude_from_sim no) (at 21.59 173.99 0) (size 20.32 2.54)
    (margins 0.9525 0.9525 0.9525 0.9525)
    (span 1 1) (fill (type none)) (effects (font (size 1.27 1.27)) (justify left top)))
   (table_cell "Ground" (exclude_from_sim no) (at 41.91 173.99 0) (size 43.18 2.54)
    (margins 0.9525 0.9525 0.9525 0.9525)
    (span 1 1) (fill (type none)) (effects (font (size 1.27 1.27)) (justify left top)))
   (table_cell "Red" (exclude_from_sim no) (at 21.59 176.53 0) (size 20.32 2.54)
    (margins 0.9525 0.9525 0.9525 0.9525)
    (span 1 1) (fill (type none)) (effects (font (size 1.27 1.27)) (justify left top)))
   (table_cell "5V" (exclude_from_sim no) (at 41.91 176.53 0) (size 43.18 2.54)
    (margins 0.9525 0.9525 0.9525 0.9525)
    (span 1 1) (fill (type none)) (effects (font (size 1.27 1.27)) (justify left top)))
   (table_cell "Green" (exclude_from_sim no) (at 21.59 179.07 0) (size 20.32 2.54)
    (margins 0.9525 0.9525 0.9525 0.9525)
    (span 1 1) (fill (type none)) (effects (font (size 1.27 1.27)) (justify left top)))
   (table_cell "Signal" (exclude_from_sim no) (at 41.91 179.07 0) (size 43.18 2.54)
    (margins 0.9525 0.9525 0.9525 0.9525)
    (span 1 1) (fill (type none)) (effects (font (size 1.27 1.27)) (justify left top)))))
 (table
  (column_count 2)
  (border
   (external yes)
   (header yes) (stroke (width 0) (type solid)))
  (separators
   (rows yes)
   (cols yes) (stroke (width 0) (type solid)))
  (column_widths 20.32 43.18)
  (row_heights 3.81)
  (cells
   (table_cell "Yellow" (exclude_from_sim no) (at 21.59 181.61 0) (size 20.32 3.81)
    (margins 0.9525 0.9525 0.9525 0.9525)
    (span 1 1) (fill (type none)) (effects (font (size 1.27 1.27)) (justify left top)))
   (table_cell "12V" (exclude_from_sim no) (at 41.91 181.61 0) (size 43.18 3.81)
    (margins 0.9525 0.9525 0.9525 0.9525)
    (span 1 1) (fill (type none)) (effects (font (size 1.27 1.27)) (justify left top)))))
 (symbol
  (lib_id "Connector:Screw_Terminal_01x03")
  (at 139.7 121.92 0)
  (unit 1)
  (body_style 1)
  (exclude_from_sim no)
  (in_bom yes)
  (on_board yes)
  (in_pos_files yes)
  (dnp no)
  (fields_autoplaced yes)
  (property "Reference" "J2" (at 142.24 120.6499 0) (show_name no) (do_not_autoplace no) (effects (font (size 1.27 1.27)) (justify left)))
  (property "Value" "laser rx2" (at 142.24 123.1899 0) (show_name no) (do_not_autoplace no) (effects (font (size 1.27 1.27)) (justify left)))
  (property "Footprint" "" (at 139.7 121.92 0) (hide yes) (show_name no) (do_not_autoplace no) (effects (font (size 1.27 1.27))))
  (property "Datasheet" "" (at 139.7 121.92 0) (hide yes) (show_name no) (do_not_autoplace no) (effects (font (size 1.27 1.27))))
  (property "Description" "Generic screw terminal, single row, 01x03, script generated (kicad-library-utils/schlib/autogen/connector/)" (at 139.7 121.92 0) (hide yes) (show_name no) (do_not_autoplace no) (effects (font (size 1.27 1.27))))
  (pin "2")
  (pin "3")
  (pin "1"))
 (symbol
  (lib_id "Connector:Screw_Terminal_01x03")
  (at 100.33 148.59 270)
  (unit 1)
  (body_style 1)
  (exclude_from_sim no)
  (in_bom yes)
  (on_board yes)
  (in_pos_files yes)
  (dnp no)
  (fields_autoplaced yes)
  (property "Reference" "J4" (at 105.41 147.3199 90) (show_name no) (do_not_autoplace no) (effects (font (size 1.27 1.27)) (justify left)))
  (property "Value" "Proximity sensor" (at 105.41 149.8599 90) (show_name no) (do_not_autoplace no) (effects (font (size 1.27 1.27)) (justify left)))
  (property "Footprint" "" (at 100.33 148.59 0) (hide yes) (show_name no) (do_not_autoplace no) (effects (font (size 1.27 1.27))))
  (property "Datasheet" "" (at 100.33 148.59 0) (hide yes) (show_name no) (do_not_autoplace no) (effects (font (size 1.27 1.27))))
  (property "Description" "Generic screw terminal, single row, 01x03, script generated (kicad-library-utils/schlib/autogen/connector/)" (at 100.33 148.59 0) (hide yes) (show_name no) (do_not_autoplace no) (effects (font (size 1.27 1.27))))
  (pin "2")
  (pin "3")
  (pin "1"))
 (symbol
  (lib_id "Regulator_Switching:LM2596S-5")
  (at 74.93 135.89 0)
  (unit 1)
  (body_style 1)
  (exclude_from_sim no)
  (in_bom yes)
  (on_board yes)
  (in_pos_files yes)
  (dnp no)
  (fields_autoplaced yes)
  (property "Reference" "U2" (at 74.93 125.73 0) (show_name no) (do_not_autoplace no) (effects (font (size 1.27 1.27))))
  (property "Value" "LM2596S-5" (at 74.93 128.27 0) (show_name no) (do_not_autoplace no) (effects (font (size 1.27 1.27))))
  (property "Footprint" "Package_TO_SOT_SMD:TO-263-5_TabPin3" (at 76.2 142.24 0) (hide yes) (show_name no) (do_not_autoplace no) (effects (font (size 1.27 1.27)
    (italic yes)) (justify left)))
  (property "Datasheet" "http://www.ti.com/lit/ds/symlink/lm2596.pdf" (at 74.93 135.89 0) (hide yes) (show_name no) (do_not_autoplace no) (effects (font (size 1.27 1.27))))
  (property "Description" "5V 3A Step-Down Voltage Regulator, TO-263" (at 74.93 135.89 0) (hide yes) (show_name no) (do_not_autoplace no) (effects (font (size 1.27 1.27))))
  (pin "3")
  (pin "5")
  (pin "1")
  (pin "2")
  (pin "4"))
 (symbol
  (lib_id "Motor:Motor_Servo")
  (at 160.02 82.55 0)
  (unit 1)
  (body_style 1)
  (exclude_from_sim no)
  (in_bom yes)
  (on_board yes)
  (in_pos_files yes)
  (dnp no)
  (fields_autoplaced yes)
  (property "Reference" "M1" (at 168.91 80.8468 0) (show_name no) (do_not_autoplace no) (effects (font (size 1.27 1.27)) (justify left)))
  (property "Value" "Motor_Servo" (at 168.91 83.3868 0) (show_name no) (do_not_autoplace no) (effects (font (size 1.27 1.27)) (justify left)))
  (property "Footprint" "" (at 160.02 87.376 0) (hide yes) (show_name no) (do_not_autoplace no) (effects (font (size 1.27 1.27))))
  (property "Datasheet" "http://forums.parallax.com/uploads/attachments/46831/74481.png" (at 160.02 87.376 0) (hide yes) (show_name no) (do_not_autoplace no) (effects (font (size 1.27 1.27))))
  (property "Description" "Servo Motor (Futaba, HiTec, JR connector)" (at 160.02 82.55 0) (hide yes) (show_name no) (do_not_autoplace no) (effects (font (size 1.27 1.27))))
  (pin "1")
  (pin "3")
  (pin "2"))
 (symbol
  (lib_id "Connector:Screw_Terminal_01x03")
  (at 140.97 104.14 0)
  (unit 1)
  (body_style 1)
  (exclude_from_sim no)
  (in_bom yes)
  (on_board yes)
  (in_pos_files yes)
  (dnp no)
  (fields_autoplaced yes)
  (property "Reference" "J1" (at 143.51 102.8699 0) (hide yes) (show_name no) (do_not_autoplace no) (effects (font (size 1.27 1.27)) (justify left)))
  (property "Value" "Laser_RX1" (at 143.51 105.4099 0) (show_name no) (do_not_autoplace no) (effects (font (size 1.27 1.27)) (justify left)))
  (property "Footprint" "" (at 140.97 104.14 0) (hide yes) (show_name no) (do_not_autoplace no) (effects (font (size 1.27 1.27))))
  (property "Datasheet" "" (at 140.97 104.14 0) (hide yes) (show_name no) (do_not_autoplace no) (effects (font (size 1.27 1.27))))
  (property "Description" "Generic screw terminal, single row, 01x03, script generated (kicad-library-utils/schlib/autogen/connector/)" (at 140.97 104.14 0) (hide yes) (show_name no) (do_not_autoplace no) (effects (font (size 1.27 1.27))))
  (pin "1")
  (pin "2")
  (pin "3"))
 (symbol
  (lib_id "Switch:SW_Push")
  (at 77.47 53.34 0)
  (unit 1)
  (body_style 1)
  (exclude_from_sim no)
  (in_bom yes)
  (on_board yes)
  (in_pos_files yes)
  (dnp no)
  (fields_autoplaced yes)
  (property "Reference" "SW1" (at 77.47 45.72 0) (show_name no) (do_not_autoplace no) (effects (font (size 1.27 1.27))))
  (property "Value" "SW_Push" (at 77.47 48.26 0) (show_name no) (do_not_autoplace no) (effects (font (size 1.27 1.27))))
  (property "Footprint" "" (at 77.47 48.26 0) (hide yes) (show_name no) (do_not_autoplace no) (effects (font (size 1.27 1.27))))
  (property "Datasheet" "" (at 77.47 48.26 0) (hide yes) (show_name no) (do_not_autoplace no) (effects (font (size 1.27 1.27))))
  (property "Description" "Push button switch, generic, two pins" (at 77.47 53.34 0) (hide yes) (show_name no) (do_not_autoplace no) (effects (font (size 1.27 1.27))))
  (pin "1")
  (pin "2"))
 (symbol
  (lib_id "Device:Fuse")
  (at 138.43 76.2 0)
  (unit 1)
  (body_style 1)
  (exclude_from_sim no)
  (in_bom yes)
  (on_board yes)
  (in_pos_files yes)
  (dnp no)
  (fields_autoplaced yes)
  (property "Reference" "F1" (at 140.97 74.9299 0) (show_name no) (do_not_autoplace no) (effects (font (size 1.27 1.27)) (justify left)))
  (property "Value" "Fuse" (at 140.97 77.4699 0) (show_name no) (do_not_autoplace no) (effects (font (size 1.27 1.27)) (justify left)))
  (property "Footprint" "" (at 136.652 76.2 90) (hide yes) (show_name no) (do_not_autoplace no) (effects (font (size 1.27 1.27))))
  (property "Datasheet" "" (at 138.43 76.2 0) (hide yes) (show_name no) (do_not_autoplace no) (effects (font (size 1.27 1.27))))
  (property "Description" "Fuse" (at 138.43 76.2 0) (hide yes) (show_name no) (do_not_autoplace no) (effects (font (size 1.27 1.27))))
  (pin "2")
  (pin "1"))
 (symbol
  (lib_id "RF_Module:ESP32-WROOM-32")
  (at 213.36 57.15 0)
  (unit 1)
  (body_style 1)
  (exclude_from_sim no)
  (in_bom yes)
  (on_board yes)
  (in_pos_files yes)
  (dnp no)
  (fields_autoplaced yes)
  (property "Reference" "U4" (at 215.5033 19.05 0) (show_name no) (do_not_autoplace no) (effects (font (size 1.27 1.27)) (justify left)))
  (property "Value" "ESP32-WROOM-32" (at 215.5033 21.59 0) (show_name no) (do_not_autoplace no) (effects (font (size 1.27 1.27)) (justify left)))
  (property "Footprint" "RF_Module:ESP32-S3-WROOM-2" (at 213.36 95.25 0) (hide yes) (show_name no) (do_not_autoplace no) (effects (font (size 1.27 1.27))))
  (property "Datasheet" "https://www.espressif.com/sites/default/files/documentation/esp32-wroom-32_datasheet_en.pdf" (at 205.74 55.88 0) (hide yes) (show_name no) (do_not_autoplace no) (effects (font (size 1.27 1.27))))
  (property "Description" "RF Module, ESP32-D0WDQ6 SoC, Wi-Fi 802.11b/g/n, Bluetooth, BLE, 32-bit, 2.7-3.6V, onboard antenna, SMD" (at 213.36 57.15 0) (hide yes) (show_name no) (do_not_autoplace no) (effects (font (size 1.27 1.27))))
  (pin "6")
  (pin "20")
  (pin "25")
  (pin "9")
  (pin "8")
  (pin "12")
  (pin "30")
  (pin "3")
  (pin "14")
  (pin "17")
  (pin "7")
  (pin "1")
  (pin "11")
  (pin "4")
  (pin "13")
  (pin "19")
  (pin "2")
  (pin "18")
  (pin "24")
  (pin "16")
  (pin "5")
  (pin "21")
  (pin "23")
  (pin "10")
  (pin "15")
  (pin "22")
  (pin "26")
  (pin "27")
  (pin "28")
  (pin "29")
  (pin "34")
  (pin "39")
  (pin "36")
  (pin "33")
  (pin "37")
  (pin "32")
  (pin "35")
  (pin "31")
  (pin "38"))
 (symbol
  (lib_id "Regulator_Switching:LM2596S-5")
  (at 109.22 63.5 0)
  (unit 1)
  (body_style 1)
  (exclude_from_sim no)
  (in_bom yes)
  (on_board yes)
  (in_pos_files yes)
  (dnp no)
  (fields_autoplaced yes)
  (property "Reference" "U3" (at 109.22 53.34 0) (show_name no) (do_not_autoplace no) (effects (font (size 1.27 1.27))))
  (property "Value" "LM2596S-5" (at 109.22 55.88 0) (show_name no) (do_not_autoplace no) (effects (font (size 1.27 1.27))))
  (property "Footprint" "Package_TO_SOT_SMD:TO-263-5_TabPin3" (at 110.49 69.85 0) (hide yes) (show_name no) (do_not_autoplace no) (effects (font (size 1.27 1.27)
    (italic yes)) (justify left)))
  (property "Datasheet" "http://www.ti.com/lit/ds/symlink/lm2596.pdf" (at 109.22 63.5 0) (hide yes) (show_name no) (do_not_autoplace no) (effects (font (size 1.27 1.27))))
  (property "Description" "5V 3A Step-Down Voltage Regulator, TO-263" (at 109.22 63.5 0) (hide yes) (show_name no) (do_not_autoplace no) (effects (font (size 1.27 1.27))))
  (pin "1")
  (pin "4")
  (pin "5")
  (pin "3")
  (pin "2"))
 (symbol
  (lib_id "Device:Battery_Cell")
  (at 43.18 121.92 0)
  (unit 1)
  (body_style 1)
  (exclude_from_sim no)
  (in_bom yes)
  (on_board yes)
  (in_pos_files yes)
  (dnp no)
  (fields_autoplaced yes)
  (property "Reference" "Power_Supply" (at 46.99 118.8084 0) (show_name no) (do_not_autoplace no) (effects (font (size 1.27 1.27)) (justify left)))
  (property "Value" "12v" (at 46.99 121.3484 0) (show_name no) (do_not_autoplace no) (effects (font (size 1.27 1.27)) (justify left)))
  (property "Footprint" "" (at 43.18 120.396 90) (hide yes) (show_name no) (do_not_autoplace no) (effects (font (size 1.27 1.27))))
  (property "Datasheet" "" (at 43.18 120.396 90) (hide yes) (show_name no) (do_not_autoplace no) (effects (font (size 1.27 1.27))))
  (property "Description" "Single-cell battery" (at 43.18 121.92 0) (hide yes) (show_name no) (do_not_autoplace no) (effects (font (size 1.27 1.27))))
  (property "Sim.Device" "V" (at 43.18 121.92 0) (hide yes) (show_name no) (do_not_autoplace no) (effects (font (size 1.27 1.27))))
  (property "Sim.Type" "DC" (at 43.18 121.92 0) (hide yes) (show_name no) (do_not_autoplace no) (effects (font (size 1.27 1.27))))
  (property "Sim.Pins" "1=+ 2=-" (at 43.18 121.92 0) (hide yes) (show_name no) (do_not_autoplace no) (effects (font (size 1.27 1.27))))
  (pin "2")
  (pin "1"))
 (symbol
  (lib_id "Connector:Screw_Terminal_01x03")
  (at 130.81 147.32 270)
  (unit 1)
  (body_style 1)
  (exclude_from_sim no)
  (in_bom yes)
  (on_board yes)
  (in_pos_files yes)
  (dnp no)
  (fields_autoplaced yes)
  (property "Reference" "J3" (at 135.89 146.0499 90) (show_name no) (do_not_autoplace no) (effects (font (size 1.27 1.27)) (justify left)))
  (property "Value" "Laser tx1" (at 135.89 148.5899 90) (show_name no) (do_not_autoplace no) (effects (font (size 1.27 1.27)) (justify left)))
  (property "Footprint" "" (at 130.81 147.32 0) (hide yes) (show_name no) (do_not_autoplace no) (effects (font (size 1.27 1.27))))
  (property "Datasheet" "" (at 130.81 147.32 0) (hide yes) (show_name no) (do_not_autoplace no) (effects (font (size 1.27 1.27))))
  (property "Description" "Generic screw terminal, single row, 01x03, script generated (kicad-library-utils/schlib/autogen/connector/)" (at 130.81 147.32 0) (hide yes) (show_name no) (do_not_autoplace no) (effects (font (size 1.27 1.27))))
  (pin "2")
  (pin "3")
  (pin "1"))
 (symbol
  (lib_id "Connector:Screw_Terminal_01x03")
  (at 170.18 146.05 270)
  (unit 1)
  (body_style 1)
  (exclude_from_sim no)
  (in_bom yes)
  (on_board yes)
  (in_pos_files yes)
  (dnp no)
  (fields_autoplaced yes)
  (property "Reference" "J5" (at 175.26 144.7799 90) (show_name no) (do_not_autoplace no) (effects (font (size 1.27 1.27)) (justify left)))
  (property "Value" "laser tx2" (at 175.26 147.3199 90) (show_name no) (do_not_autoplace no) (effects (font (size 1.27 1.27)) (justify left)))
  (property "Footprint" "" (at 170.18 146.05 0) (hide yes) (show_name no) (do_not_autoplace no) (effects (font (size 1.27 1.27))))
  (property "Datasheet" "" (at 170.18 146.05 0) (hide yes) (show_name no) (do_not_autoplace no) (effects (font (size 1.27 1.27))))
  (property "Description" "Generic screw terminal, single row, 01x03, script generated (kicad-library-utils/schlib/autogen/connector/)" (at 170.18 146.05 0) (hide yes) (show_name no) (do_not_autoplace no) (effects (font (size 1.27 1.27))))
  (pin "1")
  (pin "2")
  (pin "3"))
 (sheet_instances
  (path ""
   (page "1")))
 (embedded_fonts no))
